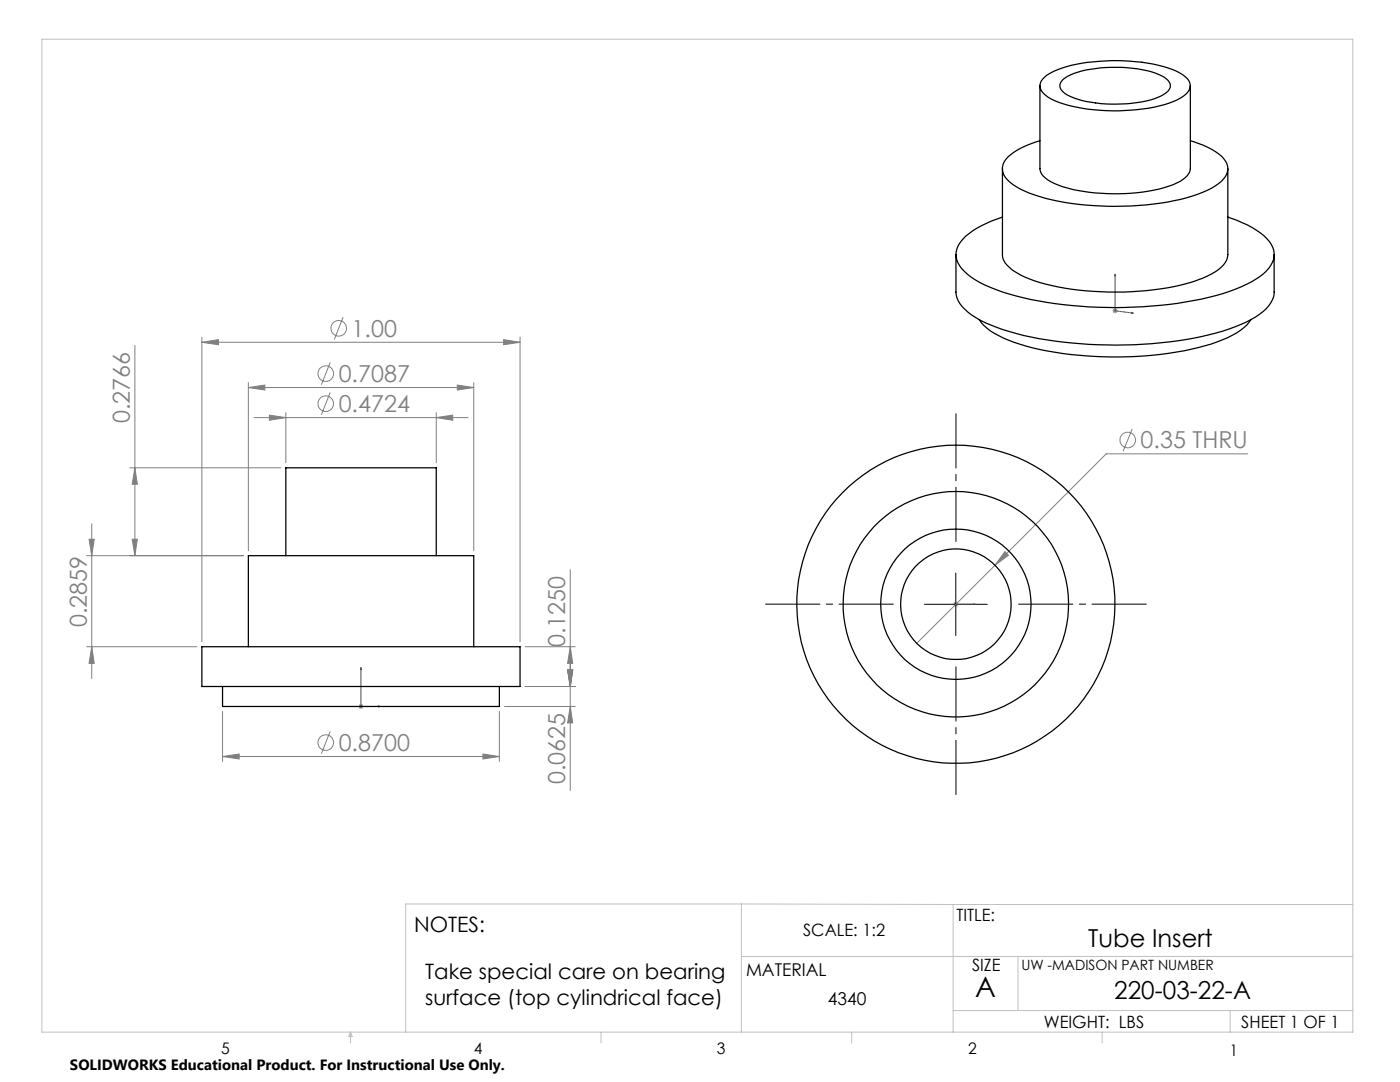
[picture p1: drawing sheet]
<svg xmlns="http://www.w3.org/2000/svg" width="279mm" height="216mm" viewBox="0 0 279 216" stroke-linecap="round" stroke-linejoin="round" font-family="sans-serif">
<g fill="none" stroke="#c0c0c0" stroke-width=".2">
<path d="M8.4 7.8h261.6v198.2h-261.6zM148 180.4v25.6M148 180.4h-67v25.6M148 190.9h122M148 180.4l42.2 .1M190.2 180.5v25.5M190.2 180.5h79.8M203.2 190.9v10.7M70 206v2.1M70 206l.3 .8h-.7zM119.9 206v2.1M170 206v2.1"/>
<path d="M190.2 201.6h79.8M220 206v2.1M245.5 201.6v4.4"/>
</g>
<g fill="none" stroke="#808080" stroke-width=".2">
<path d="M26.9 68.9v42M40.3 68.3l3.3-.5v1zM40.3 67.3v60.8M40.3 68.3h63.5M49.6 77.3l3.2-.5v1zM49.6 76.3v33.6M49.6 77.3h44.9M65.9 78.3l-1.8 4.5M65.9 72.3l-1.8 4.5M68.5 63.3l-1.8 4.4M91.3 76.8l3.2 .5-3.2 .5zM94.5 76.3v33.6"/>
<path d="M100.5 67.8l3.3 .5-3.3 .5zM103.8 67.3v60.8M222 62h1.1M222.2 61.7l.7 .7M222.5 61.5v1M222.9 61.7l-.7 .7M25.9 93.3h30.2M26.9 93.3l.5 3.3h-1zM50.7 83.3h42.7M53.8 82.8l3.2 .5-3.2 .6zM57 82.3v10M87.1 83.3l3.2-.5v1.1z"/>
<path d="M87.1 82.3v10M226 85.6l-1.8 4.4M249 90.6h-28.2l-37.8 37.8M17.3 110.9h31.2M17.8 107.6h1l-.5 3.3zM18.3 104.5v30.9M26.4 107.6h1l-.5 3.3zM113.8 113.7v44M200.6 110.1l.7 .7-2.7 2zM17.3 129h22M18.3 129l.5 3.4h-1zM104.8 137h10"/>
<path d="M104.8 129h10M113.3 133.7h1l-.5 3.3zM113.8 129l.5 3.4h-1zM190.3 120.6h1M190.4 120.2l.7 .7M190.7 120.1v1M191.1 120.2l-.7 .7M44.4 151l3.3-.5v.9zM44.4 142v9.9M44.4 151h55.3M65.9 145.9l-1.8 4.5M71.5 141h1.1"/>
<path d="M71.7 140.6l.7 .7M72 140.4v1.1M72.4 140.6l-.7 .7M96.4 150.5l3.3 .5-3.3 .4zM99.7 142v9.9M100.7 141h14.1M113.8 141l.5 3.3h-1z"/>
<circle cx="65" cy="74.5" r="1.56"/>
<circle cx="67.6" cy="65.5" r="1.55"/>
<circle cx="65" cy="80.5" r="1.56"/>
<circle cx="225.1" cy="87.8" r="1.55"/>
<circle cx="65" cy="148.2" r="1.56"/>
</g>
<path d="M222.5 54.7l.1 .4h-.1zM222.5 54.7v7.3l3.7 .5M225.8 62.3l.4 .2h-.4zM72 133.2l.1 .4h-.1zM72 133.2v7.8h3.9M190.7 120.6h.2zM190.7 120.6h.1M190.7 120.6h3.9M194.6 120.6h-.4h.4M75.5 140.9l.4 .1h-.4z" fill="none" stroke="#00f" stroke-width=".2"/>
<path d="M190.8 108.1v-25.5M178.3 120.6h-25.5M190.8 133.1v25.5M203.3 120.6h25.5" fill="none" stroke="#000" stroke-width=".2" stroke-dasharray="15.2 1.3 1.3 1.3" stroke-dashoffset="4.4"/>
<path d="M190.7 114.3v12.5M184.5 120.6h12.5" fill="none" stroke="#000" stroke-width=".2"/>
<g fill="#00f">
<path d="M225.8 62.3l.4 .2h-.4zM222.5 54.7l.1 .4h-.1zM75.5 140.9l.4 .1h-.4zM72 133.2l.1 .4h-.1z"/>
<path d="M194.2 120.6h.4zM190.7 120.6h.2z"/>
</g>
<g fill="#808080">
<path d="M200.6 110.1l.7 .7-2.7 2z"/>
<path d="M87.1 83.3l3.2-.5v1.1zM53.8 82.8l3.2 .5-3.2 .6zM91.3 76.8l3.2 .5-3.2 .5zM49.6 77.3l3.2-.5v1zM100.5 67.8l3.3 .5-3.3 .5zM40.3 68.3l3.3-.5v1zM96.4 150.5l3.3 .5-3.3 .4zM44.4 151l3.3-.5v.9z"/>
<path d="M113.8 141l.5 3.3h-1zM113.3 133.7h1l-.5 3.3zM113.3 133.7h1l-.5 3.3zM113.8 129l.5 3.4h-1z"/>
<path d="M17.8 107.6h1l-.5 3.3zM18.3 129l.5 3.4h-1zM26.9 93.3l.5 3.3h-1zM26.4 107.6h1l-.5 3.3z"/>
</g>
<g fill="none" stroke="#000" stroke-width=".25">
<path d="M207.5 17.1v16.6a3.9 3.9 0 0 0 2.9 2.9 36.4 36.4 0 0 0 18.9 1.5 18.1 18.1 0 0 0 6.8-2.3 2.86 2.86 0 0 0 1.5-2.1v-16.6M208.1 15.7a12 12 0 0 1 6.6-2.9 39.1 39.1 0 0 1 19.2 1l2 1.1a2.54 2.54 0 0 1 1.6 2.8 6.4 6.4 0 0 1-4.2 2.9 38.2 38.2 0 0 1-22.1-.2l-2.1-1a2.58 2.58 0 0 1-1.5-2.9zM212.1 15.9a14.5 14.5 0 0 1 7.5-2.4 27 27 0 0 1 11.5 1.3l1.2 .6a1.85 1.85 0 0 1 1.1 2.4 7.3 7.3 0 0 1-4.6 2.3 27.4 27.4 0 0 1-15.2-.8l-1.1-.6a1.63 1.63 0 0 1-.4-2.8zM200.1 33.7v17.1a3.4 3.4 0 0 0 1.4 2.6 21.5 21.5 0 0 0 9.7 3.9 60.3 60.3 0 0 0 26.7-1 14.3 14.3 0 0 0 6.3-3.5 3 3 0 0 0 .8-2v-17.1M207.5 28.1a14.3 14.3 0 0 0-6.8 3.8 3 3 0 0 0 .8 4.4 21.5 21.5 0 0 0 9.7 3.8 62.3 62.3 0 0 0 25.6-.6 15.9 15.9 0 0 0 7.4-3.8 2.99 2.99 0 0 0-.4-4.5 16.4 16.4 0 0 0-6.2-3.1M190.8 50.8v7.5a6 6 0 0 0 3.1 4.5 37.6 37.6 0 0 0 14.9 5 84.9 84.9 0 0 0 35.2-1.7 21.8 21.8 0 0 0 8.7-4.5 4.9 4.9 0 0 0 1.6-3.3v-7.5M200.1 43.3a16.9 16.9 0 0 0-8.4 5 4.1 4.1 0 0 0 .8 5.9 23 23 0 0 0 10.3 4.9 84.6 84.6 0 0 0 41.2-.5 23.1 23.1 0 0 0 8.7-4.5 4.2 4.2 0 0 0 .1-6.5 18.7 18.7 0 0 0-7.8-4.3M195.4 63.8a10.3 10.3 0 0 0 4.8 3.7 55.4 55.4 0 0 0 19.9 3.7 65.4 65.4 0 0 0 22.8-3 13 13 0 0 0 6.8-4.4M57 110.9v-17.6h30.1v17.6M40.3 129h63.5v8h-63.5zM44.4 137v4h55.3v-4M49.6 129v-18.1h44.9v18.1"/>
<circle cx="190.8" cy="120.6" r="31.8"/>
<circle cx="190.8" cy="120.6" r="22.5"/>
<circle cx="190.8" cy="120.6" r="15"/>
<circle cx="190.8" cy="120.6" r="11"/>
</g>
<text font-size="5.6" x="194.6" y="199">A</text>
<g font-size="4.9">
<text x="217.2" y="188.9">Tube Insert</text>
<text x="222.4" y="199.4">220-03-22-A</text>
</g>
<g font-size="4.7" fill="#808080">
<text x="70.2" y="67.2">1.00</text>
<text x="67.6" y="76.2">0.7087</text>
<text x="67.6" y="82.2">0.4724</text>
<text x="25.9" y="84.4" transform="rotate(-90 25.9 84.4)">0.2766</text>
<text x="227.6" y="89.5">0.35 THRU</text>
<text x="17.3" y="125.2" transform="rotate(-90 17.3 125.2)">0.2859</text>
<text x="112.8" y="129.2" transform="rotate(-90 112.8 129.2)">0.1250</text>
<text x="67.6" y="149.9">0.8700</text>
<text x="112.8" y="156.4" transform="rotate(-90 112.8 156.4)">0.0625</text>
</g>
<g font-size="4.2">
<text x="82.6" y="185.9">NOTES:</text>
<text x="84.8" y="195.4">Take special care on bearing</text>
<text x="84.8" y="200.6">surface (top cylindrical face)</text>
</g>
<g font-size="3.5">
<text x="148.9" y="194.7">MATERIAL</text>
<text x="165.2" y="200.6">4340</text>
</g>
<g font-size="3.4">
<text x="190.9" y="183.8">TITLE:</text>
<text x="160.3" y="186.8">SCALE: 1:2</text>
<text x="194" y="193.8">SIZE</text>
<text x="208.3" y="205.1">WEIGHT: LBS</text>
<text x="247.7" y="205.1">SHEET 1 OF 1</text>
</g>
<g font-size="3.2">
<text x="44.2" y="210.4">5</text>
<text x="94.6" y="210.3">4</text>
<text x="143.1" y="210.4">3</text>
<text x="193.2" y="210.3">2</text>
<text x="245.4" y="210.6">1</text>
</g>
<text font-size="3" x="14" y="213.5">SOLIDWORKS Educational Product. For Instructional Use Only.</text>
<text font-size="2.8" x="203.8" y="193.5">UW -MADISON PART NUMBER</text>
</svg>
